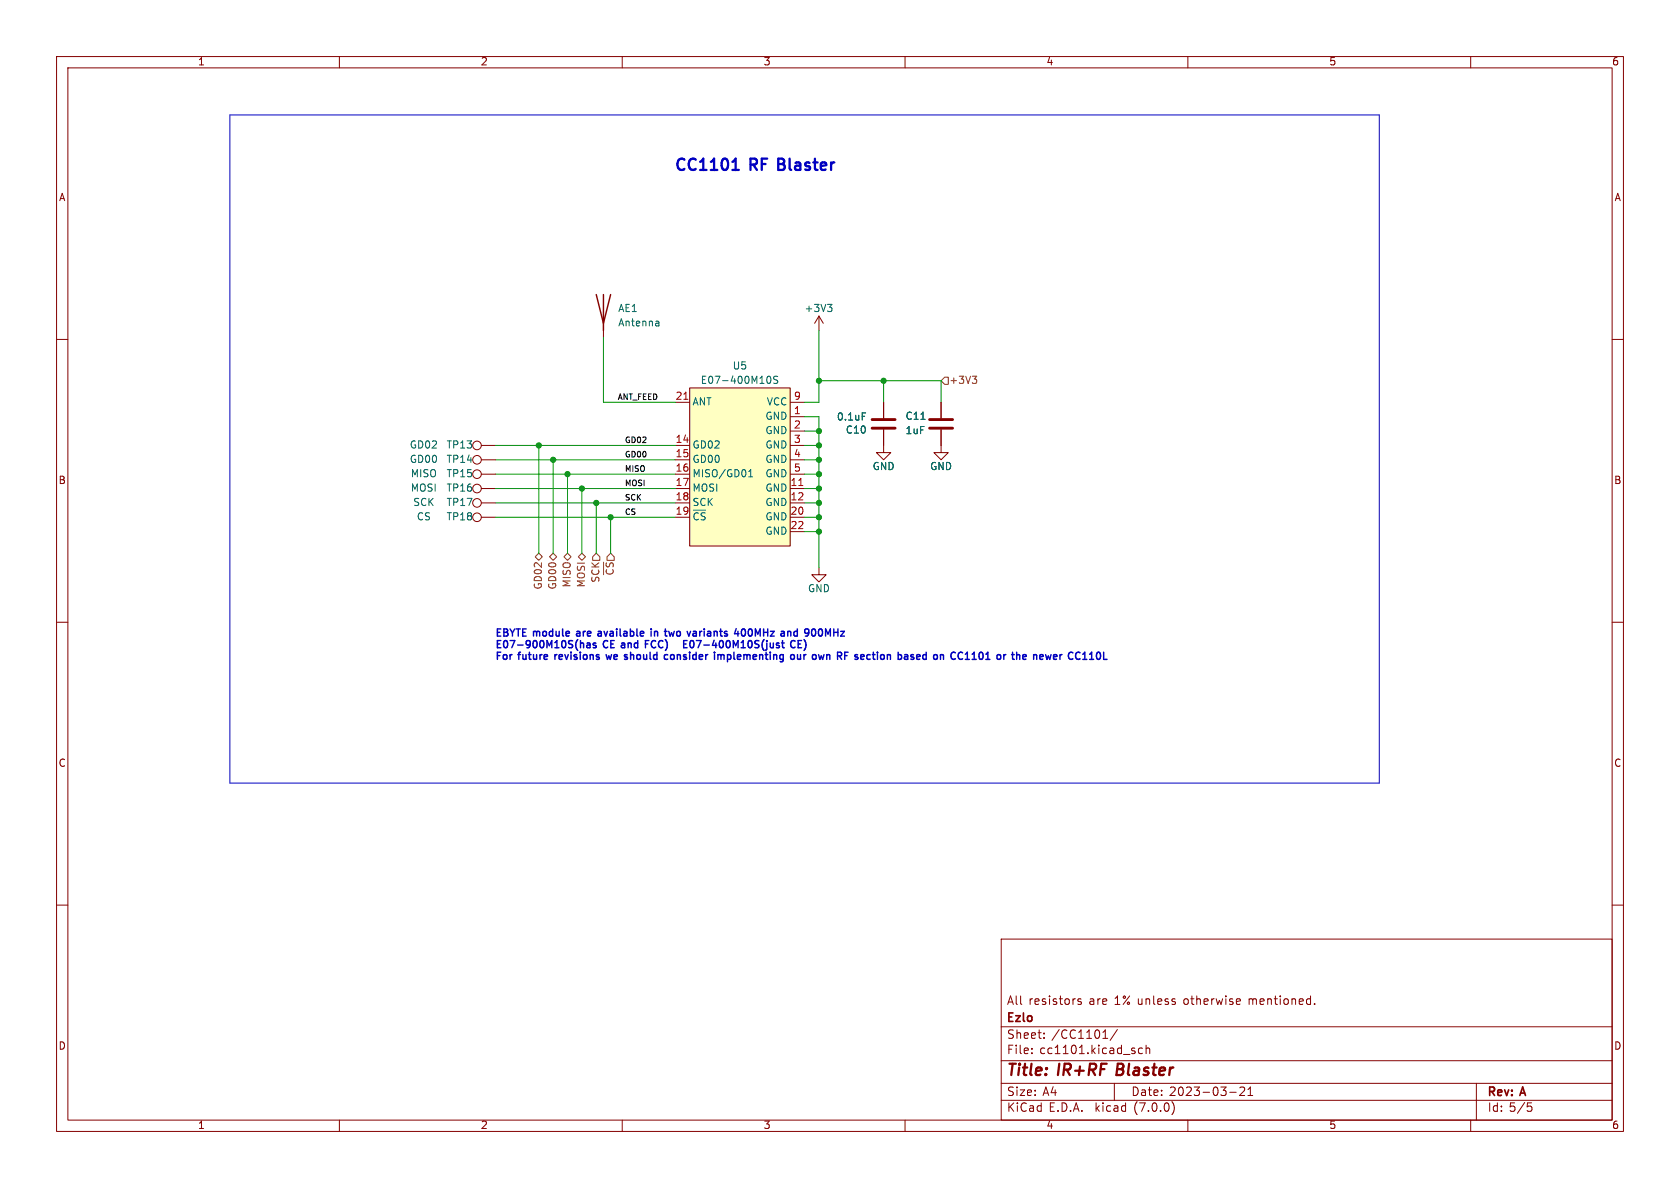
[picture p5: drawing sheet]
<svg xmlns="http://www.w3.org/2000/svg" width="297mm" height="210mm" viewBox="0 0 297 210" stroke-linecap="round" stroke-linejoin="round" font-family="sans-serif">
<g fill="none" stroke="#840000" stroke-width=".18">
<path d="M10 10h277v190h-277zM12 12h273v186h-273zM60 10v2M110 10v2M160 10v2M210 10v2M260 10v2M10 60h2M106.7 57.2v2.5M144.8 55.9l-.8 1.3M144.8 55.9v2.5M144.8 55.9l.7 1.3"/>
<path d="M285 60h2M85.1 78.7h2.5M119.4 78.7h2.5M119.4 71.1h2.5M121.9 68.6h17.8v27.9h-17.8zM139.7 73.7h2.5M139.7 78.7h2.5M139.7 76.2h2.5M139.7 71.1h2.5M156.2 75.9v4.1h1.3l-1.3 1.3-1.3-1.3h1.3M156.2 71.1v2.8M166.4 75.9v4.1h1.2l-1.2 1.3-1.3-1.3h1.3"/>
<path d="M166.4 71.1v2.8M85.1 83.8h2.5M85.1 86.4h2.5M85.1 81.3h2.5M85.1 91.4h2.5M85.1 88.9h2.5M119.4 83.8h2.5M119.4 86.4h2.5M119.4 81.3h2.5M119.4 91.4h2.5M119.4 88.9h2.5M139.7 83.8h2.5"/>
<path d="M139.7 86.4h2.5M139.7 81.3h2.5M139.7 91.4h2.5M139.7 88.9h2.5M139.7 94h2.5M10 110h2M144.8 100.3v1.3h1.2l-1.2 1.3-1.3-1.3h1.3M285 110h2M10 160h2M285 160h2M177 166h108v32h-108zM191.1 176.6h-.3l-.3 .2 .1 .2 .5 .1v.4h-.6"/>
<path d="M218.8 176.6h.4l.1 .3-.7 .2M219.2 177.5l-.4 .1M232.4 177.4v.2M60 198v2M110 198v2M160 198v2M177 194.5h108M177 191.5h108M177 187.5h108M177 181.5h108M182.4 186.1v.2M182.4 185.3v.2"/>
<path d="M184.6 183.4v.2M184.6 182.6v.2M195 183.6h.8M197 191.5v3M197.5 182l-1.2 1.9M202 185.3h-.5l-.2 .2v.5l.1 .2h.6M202.6 185.4l.2-.1h.4l.1 1M202.6 184.8v1.5M207.2 194.8a1.74 1.74 0 0 1 0 2.2M210 198v2M217.4 193.1h1.1M219.2 192.3l.6-.1 .2 .1v.3l-.9 1.1h.9"/>
<path d="M220.6 193.7h.9M220.6 192.6l.4-.4v1.5M260 198v2M261 191.5v6.5M270.2 195.5h.3l.3 .3-.1 .6-.5 .1"/>
<circle cx="84.3" cy="78.7" r=".76"/>
<circle cx="84.3" cy="86.4" r=".76"/>
<circle cx="84.3" cy="91.4" r=".76"/>
<circle cx="84.3" cy="88.9" r=".76"/>
<circle cx="84.3" cy="83.8" r=".76"/>
<circle cx="84.3" cy="81.3" r=".76"/>
</g>
<path d="M105.4 52.1l1.3 5.1 1.2-5.1M106.7 52.1v6.3" fill="none" stroke="#840000" stroke-width=".25"/>
<path d="M116.3 56.8l.2 .2v.6M116.5 57.6h-.1M116.5 57.1h-.1M146.3 53.8h.8l-.4 .5M146.8 54.3l.3 .2v.3l-.3 .3M135.6 66.7l.3-.2a.68 .68 0 0 1 .4 .6 .68 .68 0 0 1-.4 .7l-.3-.3M137.5 66.6l-.5-.1-.2 .2 .1 .4 .5 .2v.4l-.1 .1-.5-.1M152.4 73h.6M123.5 90.8l-.3-.2-.3 .1-.2 .5M124.7 90.7l-.5-.1-.3 .4M132.3 84.3h.8M132.3 83.4l.4-.4v1.3" fill="none" stroke="#006464" stroke-width=".18"/>
<path d="M121.9 68.6h17.8v27.9h-17.8z" fill="#ffffc2" stroke="#ffffc2" stroke-width=".18"/>
<path d="M120.9 70.6h.7M141.2 85.8h.7" fill="none" stroke="#a90000" stroke-width=".18"/>
<path d="M154.2 75.7h4M154.2 74.2h4M164.3 75.7h4.1M164.3 74.2h4.1" fill="none" stroke="#840000" stroke-width=".51"/>
<path d="M166.4 67.3l.6-.6h.6v1.2h-.6zM171.9 66.5h.8l-.5 .5M172.5 67.1l.2 .1-.2 .5M94.6 98.4l.6-.6 .7 .6-.7 .7zM97.2 98.4l.6-.6 .6 .6-.6 .7zM99.7 98.4l.6-.6 .7 .6-.7 .7zM102.2 98.4l.7-.6 .6 .6-.6 .7zM105.4 97.8l.6 .6v.7h-1.2v-.7zM107.2 99.5l-.1 .5 .4 .2M107.9 97.8l.7 .6v.7h-1.3v-.7zM107.3 100.7l-.2 .2 .1 .3 .5 .3" fill="none" stroke="#725600" stroke-width=".18"/>
<g fill="none" stroke="#0000c2" stroke-width=".25">
<path d="M103.1 113.7l.1 .8M103.8 113.7h.5v.8M104.3 114h-.4l-.2 .2 .2 .3 .4-.1M105.3 113.7h-.3l-.1 .1v.2l.4 .1v.3h-.4M106.1 111.6l-.3 .1M106.2 112h-.3l-.2 .1 .1 .3h.4M107.2 115.7l.2 .9 .2-.6M114.1 113.8h.4M114.7 113.2h-.6v1.3M115.1 111.2v.1M115.1 111.6v.8M115.7 111.6v.8"/>
<path d="M115.9 111.6l-.2 .1M117.9 115.7l.1 .1M118 116.5l-.1 .1M118.2 111.6l.3 .8 .2-.6M118.6 115.8v.6M120.9 113.2v1.3h.6M120.9 113.8h.4M122.1 113.4a.69 .69 0 0 0 .3 1.1M122.7 111.6l.3 .1M122.7 112.4h.3M122.7 112h.3M127.4 115.8l.1 .1"/>
<path d="M127.5 115.9v.7M127.5 115.8v.1M131.7 111.4l-.2-.2a.68 .68 0 0 0-.5 .6 .68 .68 0 0 0 .5 .6l.2-.2M138.2 113.7h.4M138.4 114.4l.2 .1M139.4 111.6l.4 .2v.6M140.2 115.7l.2 .3v.3l-.2 .3M140.3 113.2a.61 .61 0 0 0-.5 .7 .61 .61 0 0 0 .7 .5h.1M141 115.7v.8l.3 .1 .2-.2M141.1 113.2v1.3h.6M141.1 113.8h.4M141.5 115.7v.9"/>
<path d="M145 111.2a.79 .79 0 0 0 0 1.2M145.7 115.7l-.3 .9M161.4 116.1l.2 .2-.2 .3M161.4 115.7l.1 .1M162.2 115.7l-.1 .2v.5l.1 .2M162.7 116l-.6 .1M168.2 116.4l.3 .2 .3-.1M168.8 115.4l-.3-.1-.3 .2M171.9 116.6h.7M172 115.6l.2-.3v1.3M179.7 115.3v1.3M179.7 115.8l.2-.1 .3 .1 .1 .8"/>
<path d="M187.6 115.7h.2M194.1 115.3a.68 .68 0 0 1 .5 .6 .68 .68 0 0 1-.5 .7M195.1 115.3v1.3h.6"/>
</g>
<path d="M129.5 30h1.1" fill="none" stroke="#0000c2" stroke-width=".4"/>
<path d="M40.6 20.3h203.2v118.1h-203.2z" fill="none" stroke="#0000c2" stroke-width=".18"/>
<g fill="none" stroke="#009600" stroke-width=".18">
<path d="M106.7 59.7v11.4h12.7M144.8 58.4v12.7h-2.6M87.6 78.7h31.8M95.2 78.7v19.1M142.2 73.7h2.6v26.6M142.2 78.7h2.6M142.2 76.2h2.6M144.8 67.3h21.6v3.8M156.2 67.3v3.8M87.6 81.3h31.8M87.6 86.4h31.8M87.6 88.9h31.8"/>
<path d="M87.6 91.4h31.8M87.6 83.8h31.8M97.8 81.3v16.5M100.3 83.8v14M102.9 86.4v11.4M105.4 88.9v8.9M107.9 91.4v6.4M142.2 81.3h2.6M142.2 86.4h2.6M142.2 88.9h2.6M142.2 94h2.6M142.2 91.4h2.6"/>
<path d="M142.2 83.8h2.6"/>
</g>
<g fill="#009600" stroke="#009600" stroke-width=".18">
<circle cx="97.8" cy="81.3" r=".46"/>
<circle cx="95.2" cy="78.7" r=".46"/>
<circle cx="100.3" cy="83.8" r=".46"/>
<circle cx="144.8" cy="78.7" r=".46"/>
<circle cx="144.8" cy="81.3" r=".46"/>
<circle cx="144.8" cy="88.9" r=".46"/>
<circle cx="144.8" cy="91.4" r=".46"/>
<circle cx="144.8" cy="94" r=".46"/>
<circle cx="144.8" cy="76.2" r=".46"/>
<circle cx="156.2" cy="67.3" r=".46"/>
<circle cx="144.8" cy="83.8" r=".46"/>
<circle cx="144.8" cy="86.4" r=".46"/>
<circle cx="105.4" cy="88.9" r=".46"/>
<circle cx="107.9" cy="91.4" r=".46"/>
<circle cx="102.9" cy="86.4" r=".46"/>
<circle cx="144.8" cy="67.3" r=".46"/>
</g>
<g font-size="2.8" fill="#0000c2">
<text x="119.4" y="30.5">CC1101</text>
<text x="132.8" y="30.5">RF Blaster</text>
</g>
<g font-size="2.8" fill="#840000">
<text x="178" y="190.8">Title:</text>
<text x="187.1" y="190.8">IR+RF</text>
<text x="198.1" y="190.8">Blaster</text>
</g>
<g font-size="2.1" fill="#840000">
<text x="178" y="177.9">All</text>
<text x="181.8" y="177.9">resistors</text>
<text x="192.5" y="177.9">are</text>
<text x="197.1" y="177.9">1% unless</text>
<text x="209.4" y="177.9">otherwise</text>
<text x="221" y="177.9">mentioned.</text>
<text x="178" y="183.9">Sheet:</text>
<text x="178" y="181.1">Ezlo</text>
<text x="185.9" y="183.9">/CC1101/</text>
<text x="178" y="186.6">File:</text>
<text x="183.8" y="186.6">cc1101.kicad_sch</text>
<text x="178" y="196.8">KiCad</text>
<text x="178" y="194">Size:</text>
<text x="184.3" y="194">A4</text>
<text x="185.4" y="196.8">E.D.A.</text>
<text x="193.7" y="196.8">kicad</text>
<text x="200" y="194">Date:</text>
<text x="200.6" y="196.8">(7.0.0)</text>
<text x="206.7" y="194">2023-03-21</text>
<text x="263" y="194.2">Rev:</text>
<text x="263" y="196.8">Id: 5/5</text>
<text x="269" y="194.2">A</text>
</g>
<g font-size="1.8" fill="#840000">
<text x="35" y="11.8">1</text>
<text x="85" y="11.8">2</text>
<text x="135" y="11.8">3</text>
<text x="185" y="11.8">4</text>
<text x="235" y="11.8">5</text>
<text x="285" y="11.8">6</text>
<text x="10.4" y="35.8">A</text>
<text x="285.4" y="35.8">A</text>
<text x="10.3" y="85.8">B</text>
<text x="285.3" y="85.8">B</text>
<text x="10.3" y="135.8">C</text>
<text x="285.3" y="135.8">C</text>
<text x="10.3" y="185.8">D</text>
<text x="285.3" y="185.8">D</text>
<text x="35" y="199.8">1</text>
<text x="85" y="199.8">2</text>
<text x="135" y="199.8">3</text>
<text x="185" y="199.8">4</text>
<text x="235" y="199.8">5</text>
<text x="285" y="199.8">6</text>
</g>
<g font-size="1.8" fill="#006464">
<text x="109.2" y="55.4">AE1</text>
<text x="109.2" y="58">Antenna</text>
<text x="142.2" y="55.4">+3V3</text>
<text x="129.5" y="65.6">U5</text>
<text x="122.4" y="71.9">ANT</text>
<text x="123.8" y="68.1">E07-400M10S</text>
<text x="135.4" y="71.9">VCC</text>
<text x="135.2" y="74.5">GND</text>
<text x="135.2" y="77">GND</text>
<text x="147.9" y="74.6">0.1uF</text>
<text x="149.5" y="76.9">C10</text>
<text x="160" y="74.5">C11</text>
<text x="160" y="77">1uF</text>
<text x="72.4" y="82.1">GD00</text>
<text x="72.4" y="79.6">GD02</text>
<text x="78.9" y="82.1">TP14</text>
<text x="78.9" y="79.6">TP13</text>
<text x="122.4" y="79.6">GD02</text>
<text x="122.4" y="82.1">GD00</text>
<text x="135.2" y="79.6">GND</text>
<text x="135.2" y="82.1">GND</text>
<text x="154.2" y="83.4">GND</text>
<text x="164.4" y="83.4">GND</text>
<text x="72.6" y="84.6">MISO</text>
<text x="72.6" y="87.2">MOSI</text>
<text x="73" y="89.7">SCK</text>
<text x="78.9" y="84.6">TP15</text>
<text x="78.9" y="87.2">TP16</text>
<text x="78.9" y="89.7">TP17</text>
<text x="122.4" y="84.6">MISO/GD01</text>
<text x="122.4" y="87.2">MOSI</text>
<text x="122.4" y="89.7">SCK</text>
<text x="135.2" y="87.2">GND</text>
<text x="135.2" y="89.7">GND</text>
<text x="135.2" y="84.6">GND</text>
<text x="73.6" y="92.3">CS</text>
<text x="78.9" y="92.3">TP18</text>
<text x="122.4" y="92.9">~{CS}</text>
<text x="135.2" y="92.3">GND</text>
<text x="135.2" y="94.8">GND</text>
<text x="142.8" y="105">GND</text>
</g>
<g font-size="1.8" fill="#a90000">
<text x="119.4" y="70.9">21</text>
<text x="140.3" y="70.9">9</text>
<text x="140.3" y="73.4">1</text>
<text x="140.3" y="75.9">2</text>
<text x="119.4" y="78.5">14</text>
<text x="119.4" y="81">15</text>
<text x="119.4" y="83.6">16</text>
<text x="140.3" y="78.5">3</text>
<text x="140.3" y="81">4</text>
<text x="140.3" y="83.6">5</text>
<text x="119.4" y="86.1">17</text>
<text x="119.4" y="88.6">18</text>
<text x="139.7" y="86.1">11</text>
<text x="139.7" y="88.6">12</text>
<text x="119.4" y="91.2">19</text>
<text x="139.7" y="91.2">20</text>
<text x="139.7" y="93.7">22</text>
</g>
<g font-size="1.8" fill="#725600">
<text x="167.8" y="68.1">+3V3</text>
<text x="109.4" y="101.9" transform="rotate(-90 109.4 101.9)">~{CS}</text>
<text x="96.1" y="104.3" transform="rotate(-90 96.1 104.3)">GD02</text>
<text x="98.6" y="104.3" transform="rotate(-90 98.6 104.3)">GD00</text>
<text x="101.2" y="104" transform="rotate(-90 101.2 104)">MISO</text>
<text x="103.7" y="104" transform="rotate(-90 103.7 104)">MOSI</text>
<text x="106.2" y="103.1" transform="rotate(-90 106.2 103.1)">SCK</text>
</g>
<g font-size="1.8" fill="#0000c2">
<text x="87.6" y="112.7">EBYTE module</text>
<text x="102.4" y="112.7">are</text>
<text x="106.6" y="112.7">available</text>
<text x="116.3" y="112.7">in</text>
<text x="119.2" y="112.7">two</text>
<text x="123.6" y="112.7">variants</text>
<text x="132.3" y="112.7">400MHz</text>
<text x="140.9" y="112.7">and</text>
<text x="145.5" y="112.7">900MHz</text>
<text x="87.6" y="114.8">E07-900M10S(has</text>
<text x="87.6" y="116.8">For</text>
<text x="91.8" y="116.8">future</text>
<text x="98.6" y="116.8">revisions</text>
<text x="106.8" y="114.8">CE and</text>
<text x="108.1" y="116.8">we should</text>
<text x="114.9" y="114.8">FCC)</text>
<text x="119.1" y="116.8">consider</text>
<text x="122.9" y="114.8">E07-400M10S(just</text>
<text x="128.3" y="116.8">implementing</text>
<text x="142.2" y="114.8">CE)</text>
<text x="142.2" y="116.8">our</text>
<text x="146.4" y="116.8">own RF section</text>
<text x="162.7" y="116.8">based</text>
<text x="169.4" y="116.8">on</text>
<text x="172.8" y="116.8">CC1101</text>
<text x="181.3" y="116.8">or</text>
<text x="184.4" y="116.8">the</text>
<text x="188.5" y="116.8">newer</text>
</g>
<g font-size="1.4" fill="#0f0f0f">
<text x="109.2" y="70.8">ANT_FEED</text>
<text x="110.5" y="83.5">MISO</text>
<text x="110.5" y="81">GD00</text>
<text x="110.5" y="78.5">GD02</text>
<text x="110.5" y="88.6">SCK</text>
<text x="110.5" y="86.1">MOSI</text>
<text x="110.5" y="91.2">CS</text>
</g>
</svg>
